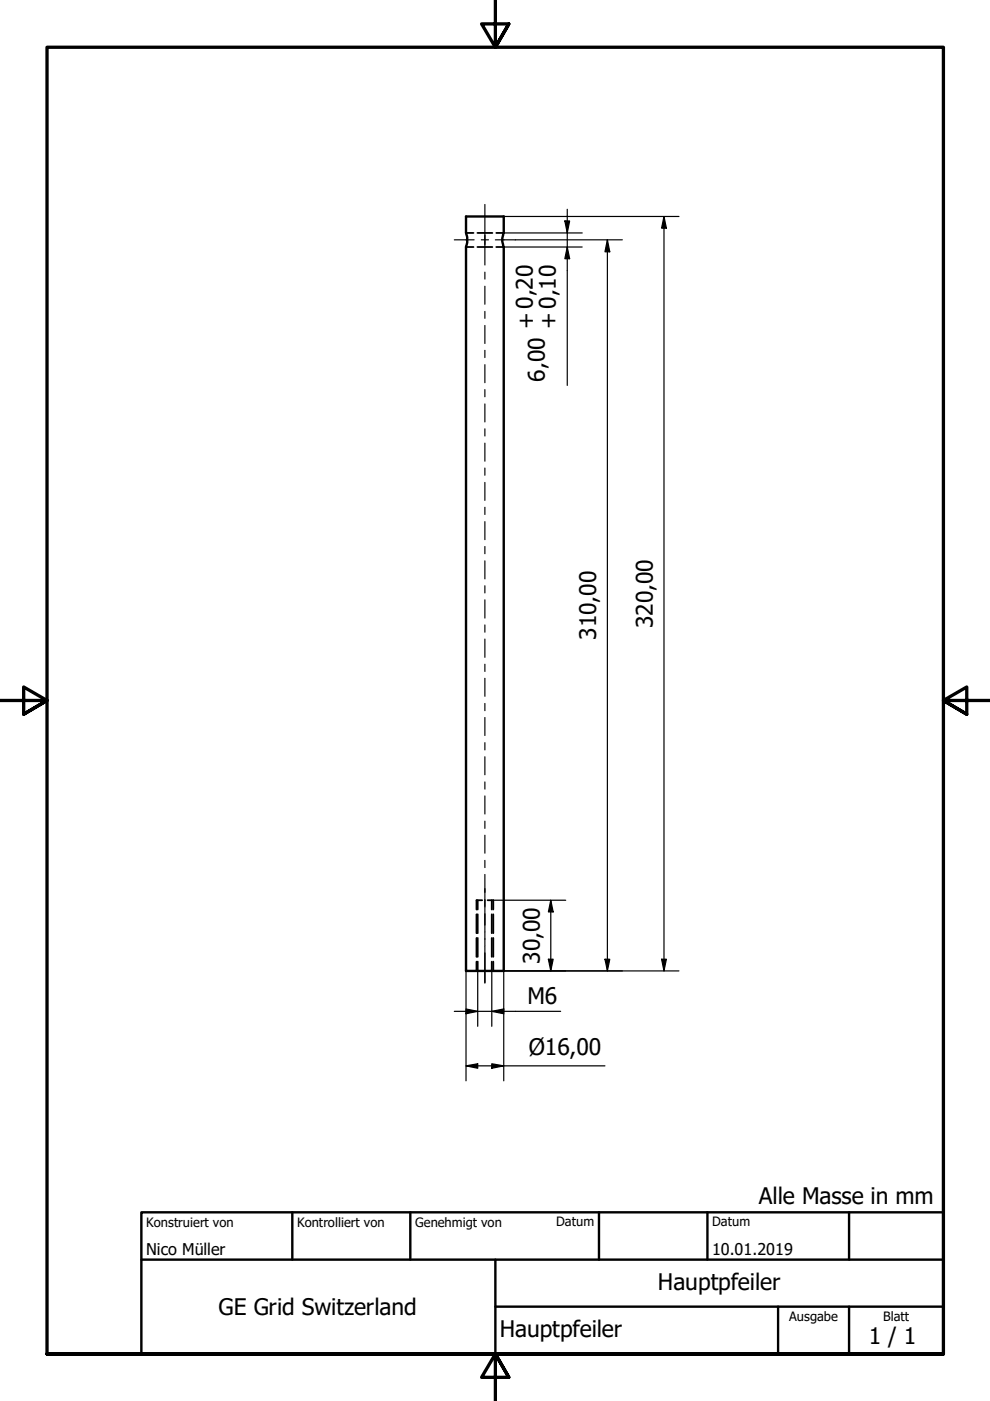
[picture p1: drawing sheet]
<svg xmlns="http://www.w3.org/2000/svg" width="210mm" height="297mm" viewBox="0 0 210 297" stroke-linecap="round" stroke-linejoin="round" font-family="sans-serif">
<!-- layer: Verdeckt (ISO) -->
<g fill="none" stroke="#000" stroke-width=".38">
<path d="M98.8 49.4h1.6M98.8 52.4h1.6M101.2 49.4h3.2M101.2 52.4h3.2M105.2 49.4h1.6M105.2 52.4h1.6M101 193.9v4M101 198.9v4M101.3 190.9v1.9M101.3 193.9v4M101.3 198.9v4M102.2 190.9h-1.2v1.9"/>
<path d="M103.4 190.9h1.2v1.9M104.3 190.9v1.9M104.3 193.9v4M104.3 198.9v4M104.6 193.9v4M104.6 198.9v4M101 203.9v2M101.3 203.9v2M104.3 203.9v2M104.6 203.9v2"/>
</g>
<!-- layer: Sichtbar (ISO) -->
<path d="M98.8 45.9h8v3.5l-.1 .2a3.7 3.7 0 0 0 .1 2.8v153.5h-8v-153.6l.3-.9v-1.1l-.3-.9z" fill="none" stroke="#000" stroke-width=".51"/>
<!-- layer: Rahmen (ISO) -->
<path d="M105 0v10l-2.9-4.9h5.8l-2.9 4.9 2.9-4.9M0 148.5h10l-5-2.8v5.7l5-2.9-5 2.9M210 148.5h-10l5-2.8v5.7l-5-2.9 5 2.9M10 287.1v-277.1h190v277.1h-190h190M107.9 292l-2.9-4.9 2.9 4.9h-5.8l2.9-4.9v9.9" fill="none" stroke="#000" stroke-width=".7"/>
<!-- layer: Titel (ISO) -->
<path d="M30 257h170v30.1h-170zM62 257v10.1M87 257v10.1M127 257v10.1M150 257v10.1M180 257v10.1M30 267.1h170M105 277h95M105 267.1v20M165 277v10.1M180 277v10.1" fill="none" stroke="#000" stroke-width=".51"/>
<g fill="none" stroke="#000" stroke-width=".25">
<path d="M106.8 45.9h37.2M106.8 52.4h16.6M106.8 49.4h16.6M109.3 50.8h22.7M119.8 46.8h1l-.5 2.6zM120.3 52.4l.5 2.4h-1zM120.3 44.4v37.3M128.8 50.8l.5 2.6h-1zM128.8 50.8v155.1M140.8 45.9l.5 2.5h-1zM140.8 45.9v160M104.6 190.9h15.4"/>
<path d="M116.8 190.9l.5 2.4h-1zM116.8 190.9v15M96.3 214.4h22.6M98.8 213.9l2.5 .5-2.5 .5zM98.8 205.9v23.3M101.3 205.9v11.7M104.3 214.4l2.5-.5v1zM104.3 205.9v11.7M116.3 203.4h1l-.5 2.5zM128.3 203.4h1l-.5 2.5zM140.3 203.4h1l-.5 2.5zM144 205.9h-37.2v23.3"/>
<path d="M98.8 226l2.5-.5v1zM98.8 226h29.5M104.3 225.5l2.5 .5-2.5 .5z"/>
</g>
<g fill="#000">
<path d="M119.8 46.8h1l-.5 2.6z" fill-rule="evenodd"/>
<path d="M120.3 52.4l.5 2.4h-1z" fill-rule="evenodd"/>
<path d="M128.8 50.8l.5 2.6h-1z" fill-rule="evenodd"/>
<path d="M140.8 45.9l.5 2.5h-1z" fill-rule="evenodd"/>
<path d="M116.8 190.9l.5 2.4h-1z" fill-rule="evenodd"/>
<path d="M98.8 213.9l2.5 .5-2.5 .5z" fill-rule="evenodd"/>
<path d="M104.3 214.4l2.5-.5v1z" fill-rule="evenodd"/>
<path d="M116.3 203.4h1l-.5 2.5z" fill-rule="evenodd"/>
<path d="M128.3 203.4h1l-.5 2.5z" fill-rule="evenodd"/>
<path d="M140.3 203.4h1l-.5 2.5z" fill-rule="evenodd"/>
<path d="M98.8 226l2.5-.5v1z" fill-rule="evenodd"/>
<path d="M104.3 225.5l2.5 .5-2.5 .5z" fill-rule="evenodd"/>
</g>
<!-- layer: Mittellinie (ISO) -->
<g fill="none" stroke="#000" stroke-width=".25">
<path d="M96.3 50.8h4.2M102 50.8h1.6M102.8 43.4v8.5M102.8 49.8v6.4M102.8 57.7v1.5M105 50.8h4.3M102.8 60.7v3.8M102.8 66v1.5M102.8 69v3.8M102.8 74.3v1.5M102.8 77.3v3.8M102.8 82.6v1.5"/>
<path d="M102.8 85.6v3.9M102.8 90.9v1.5M102.8 94v3.8M102.8 99.2v1.6M102.8 102.3v3.8M102.8 107.6v1.5M102.8 110.6v3.8M102.8 115.9v1.5M102.8 118.9v3.8M102.8 124.2v1.5M102.8 127.2v3.8M102.8 132.5v1.5"/>
<path d="M102.8 135.5v3.9M102.8 140.8v1.6M102.8 143.8v3.8M102.8 149.1v1.6M102.8 152.1v3.8M102.8 157.5v1.5M102.8 160.5v3.8M102.8 165.8v1.5M102.8 168.8v3.8M102.8 174.1v1.5M102.8 177.1v3.8M102.8 182.4v1.5"/>
<path d="M102.8 185.4v12.1M102.8 197.6v2.9M102.8 200.6v7.8"/>
</g>
<g font-size="4.8">
<text x="113.2" y="69.8" transform="rotate(-90 113.2 69.8)">+ 0,20</text>
<text x="117.9" y="69.8" transform="rotate(-90 117.9 69.8)">+ 0,10</text>
<text x="115.5" y="80.9" transform="rotate(-90 115.5 80.9)">6,00</text>
<text x="126.4" y="135.7" transform="rotate(-90 126.4 135.7)">310,00</text>
<text x="138.4" y="133.1" transform="rotate(-90 138.4 133.1)">320,00</text>
<text x="114.4" y="204.3" transform="rotate(-90 114.4 204.3)">30,00</text>
<text x="111.8" y="212.8">M6</text>
<text x="112.1" y="223.6">Ø16,00</text>
<text x="160.9" y="255.3">Alle Masse in mm</text>
<text x="139.5" y="273.4">Hauptpfeiler</text>
<text x="46.4" y="278.9">GE Grid Switzerland</text>
<text x="106" y="283.4">Hauptpfeiler</text>
<text x="184.2" y="285">1 / 1</text>
</g>
<g font-size="3.4">
<text x="31" y="266">Nico Müller</text>
<text x="151" y="266">10.01.2019</text>
</g>
<g font-size="2.7">
<text x="31" y="260.1">Konstruiert von</text>
<text x="63" y="260.1">Kontrolliert von</text>
<text x="88" y="260.1">Genehmigt von</text>
<text x="117.9" y="260">Datum</text>
<text x="151" y="260">Datum</text>
<text x="167.3" y="280.1">Ausgabe</text>
<text x="187.3" y="280.1">Blatt</text>
</g>
</svg>
